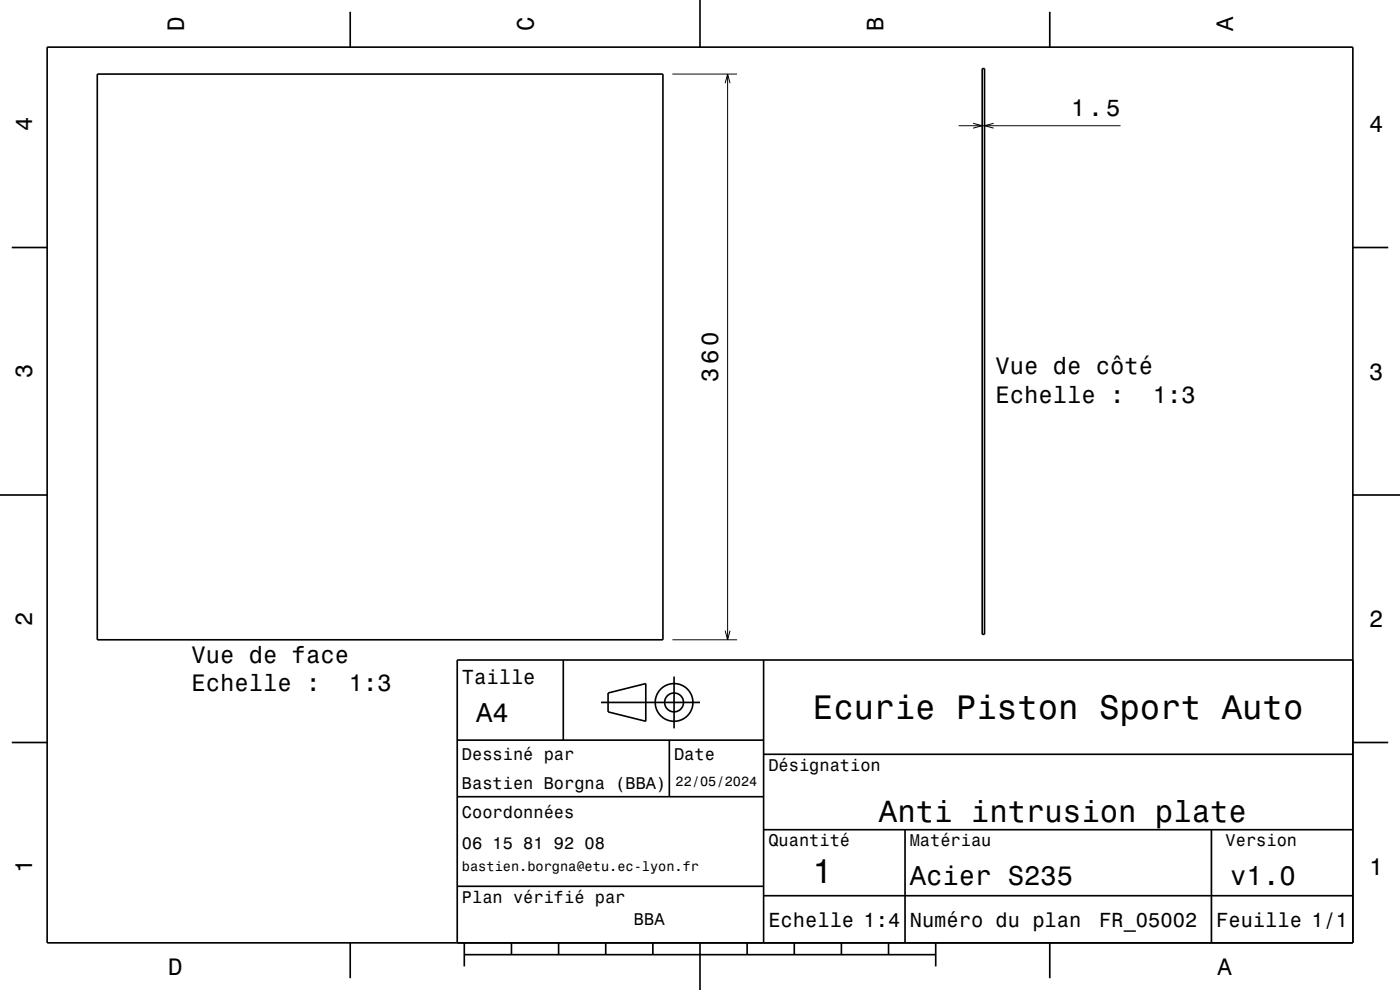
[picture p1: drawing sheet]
<svg xmlns="http://www.w3.org/2000/svg" width="297mm" height="210mm" viewBox="0 0 297 210" stroke-linecap="round" stroke-linejoin="round" font-family="sans-serif">
<path d="M142.6 15.7h13.8M153.8 17.6l.6-1.9 .5 1.9M154.4 15.7v120M203.4 26.7h34.3M206.4 26.2l2 .5-2 .5M210.8 26.2l-1.9 .5 1.9 .5M142.6 135.7h13.8M153.8 133.8l.6 1.9 .5-1.9" fill="none" stroke="#000" stroke-width=".21"/>
<g fill="none" stroke="#000" stroke-width=".35">
<path d="M10 10h277v190h-277zM20.6 15.7h120v120h-120zM74.3 2.5v7.5M148.5 0v10M208.4 14.6h.5v120h-.5zM222.7 2.5v7.5M2.5 52.5h7.5M287 52.5h7.5M0 105h10M287 105h10M119.5 140v17M162 140v60"/>
<path d="M287 140h-190v60M2.5 157.5h7.5M97 157h65M127.5 149h21M129 147l8-2v8l-8-2zM142 157v12M143 143.5v11M287 157.5h7.5M97 169h65M162 176h125M162 160h125M192 176v24"/>
<path d="M257 176v24M97 188h65M162 190h125M74.3 200v7.5M98.5 202.5h100M98.5 200v5M108.5 200v2.5M118.5 200v2.5M128.5 200v2.5M138.5 200v2.5M148.5 200v10M158.5 200v2.5"/>
<path d="M168.5 200v2.5M178.5 200v2.5M188.5 200v2.5M198.5 200v5M222.7 200v7.5"/>
<circle cx="143" cy="149" r="2"/>
<circle cx="143" cy="149" r="4"/>
</g>
<g font-size="7.2">
<text x="172.5" y="152.6">Ecurie Piston Sport Auto</text>
<text x="172.3" y="187.3">1</text>
</g>
<text font-size="6.5" x="186.5" y="174.5">Anti intrusion plate</text>
<g font-size="5.8">
<text x="101" y="153.1">A4</text>
<text x="193" y="187.6">Acier S235</text>
<text x="261" y="187.6">v1.0</text>
</g>
<g font-size="5">
<text x="39" y="6.5" transform="rotate(-90 39 6.5)">D</text>
<text x="113.2" y="6.5" transform="rotate(-90 113.2 6.5)">C</text>
<text x="187.4" y="6.5" transform="rotate(-90 187.4 6.5)">B</text>
<text x="261.6" y="6.5" transform="rotate(-90 261.6 6.5)">A</text>
<text x="6.8" y="27.8" transform="rotate(-90 6.8 27.8)">4</text>
<text x="227.2" y="24.7">1.5</text>
<text x="290.5" y="28.1">4</text>
<text x="6.8" y="80.3" transform="rotate(-90 6.8 80.3)">3</text>
<text x="152.4" y="81" transform="rotate(-90 152.4 81)">360</text>
<text x="211.2" y="79.4">Vue de côté</text>
<text x="290.5" y="80.6">3</text>
<text x="211.2" y="85.5">Echelle :</text>
<text x="244.6" y="85.5">1:3</text>
<text x="6.8" y="132.8" transform="rotate(-90 6.8 132.8)">2</text>
<text x="290.5" y="133.1">2</text>
<text x="40.6" y="140.6">Vue de face</text>
<text x="40.6" y="146.6">Echelle :</text>
<text x="74" y="146.6">1:3</text>
<text x="6.8" y="185.3" transform="rotate(-90 6.8 185.3)">1</text>
<text x="290.5" y="185.6">1</text>
<text x="35.7" y="206.8">D</text>
<text x="258.3" y="206.8">A</text>
</g>
<g font-size="4.3">
<text x="98" y="145.2">Taille</text>
<text x="163" y="196.6">Echelle 1:4</text>
<text x="193" y="196.6">Numéro du plan</text>
<text x="233.2" y="196.6">FR_05002</text>
<text x="258" y="196.6">Feuille 1/1</text>
</g>
<g font-size="3.6">
<text x="98" y="161.3">Dessiné par</text>
<text x="143" y="161.3">Date</text>
<text x="98" y="167.5">Bastien Borgna (BBA)</text>
<text x="163" y="163.5">Désignation</text>
<text x="98" y="173.5">Coordonnées</text>
<text x="163" y="179.5">Quantité</text>
<text x="193" y="179.5">Matériau</text>
<text x="260" y="179.5">Version</text>
<text x="98" y="180.2">06 15 81 92 08</text>
<text x="98" y="191.5">Plan vérifié par</text>
<text x="134.5" y="196.3">BBA</text>
</g>
<g font-size="2.9">
<text x="143.3" y="166.8">22/05/2024</text>
<text x="98" y="184.8">bastien.borgna@etu.ec-lyon.fr</text>
</g>
</svg>
